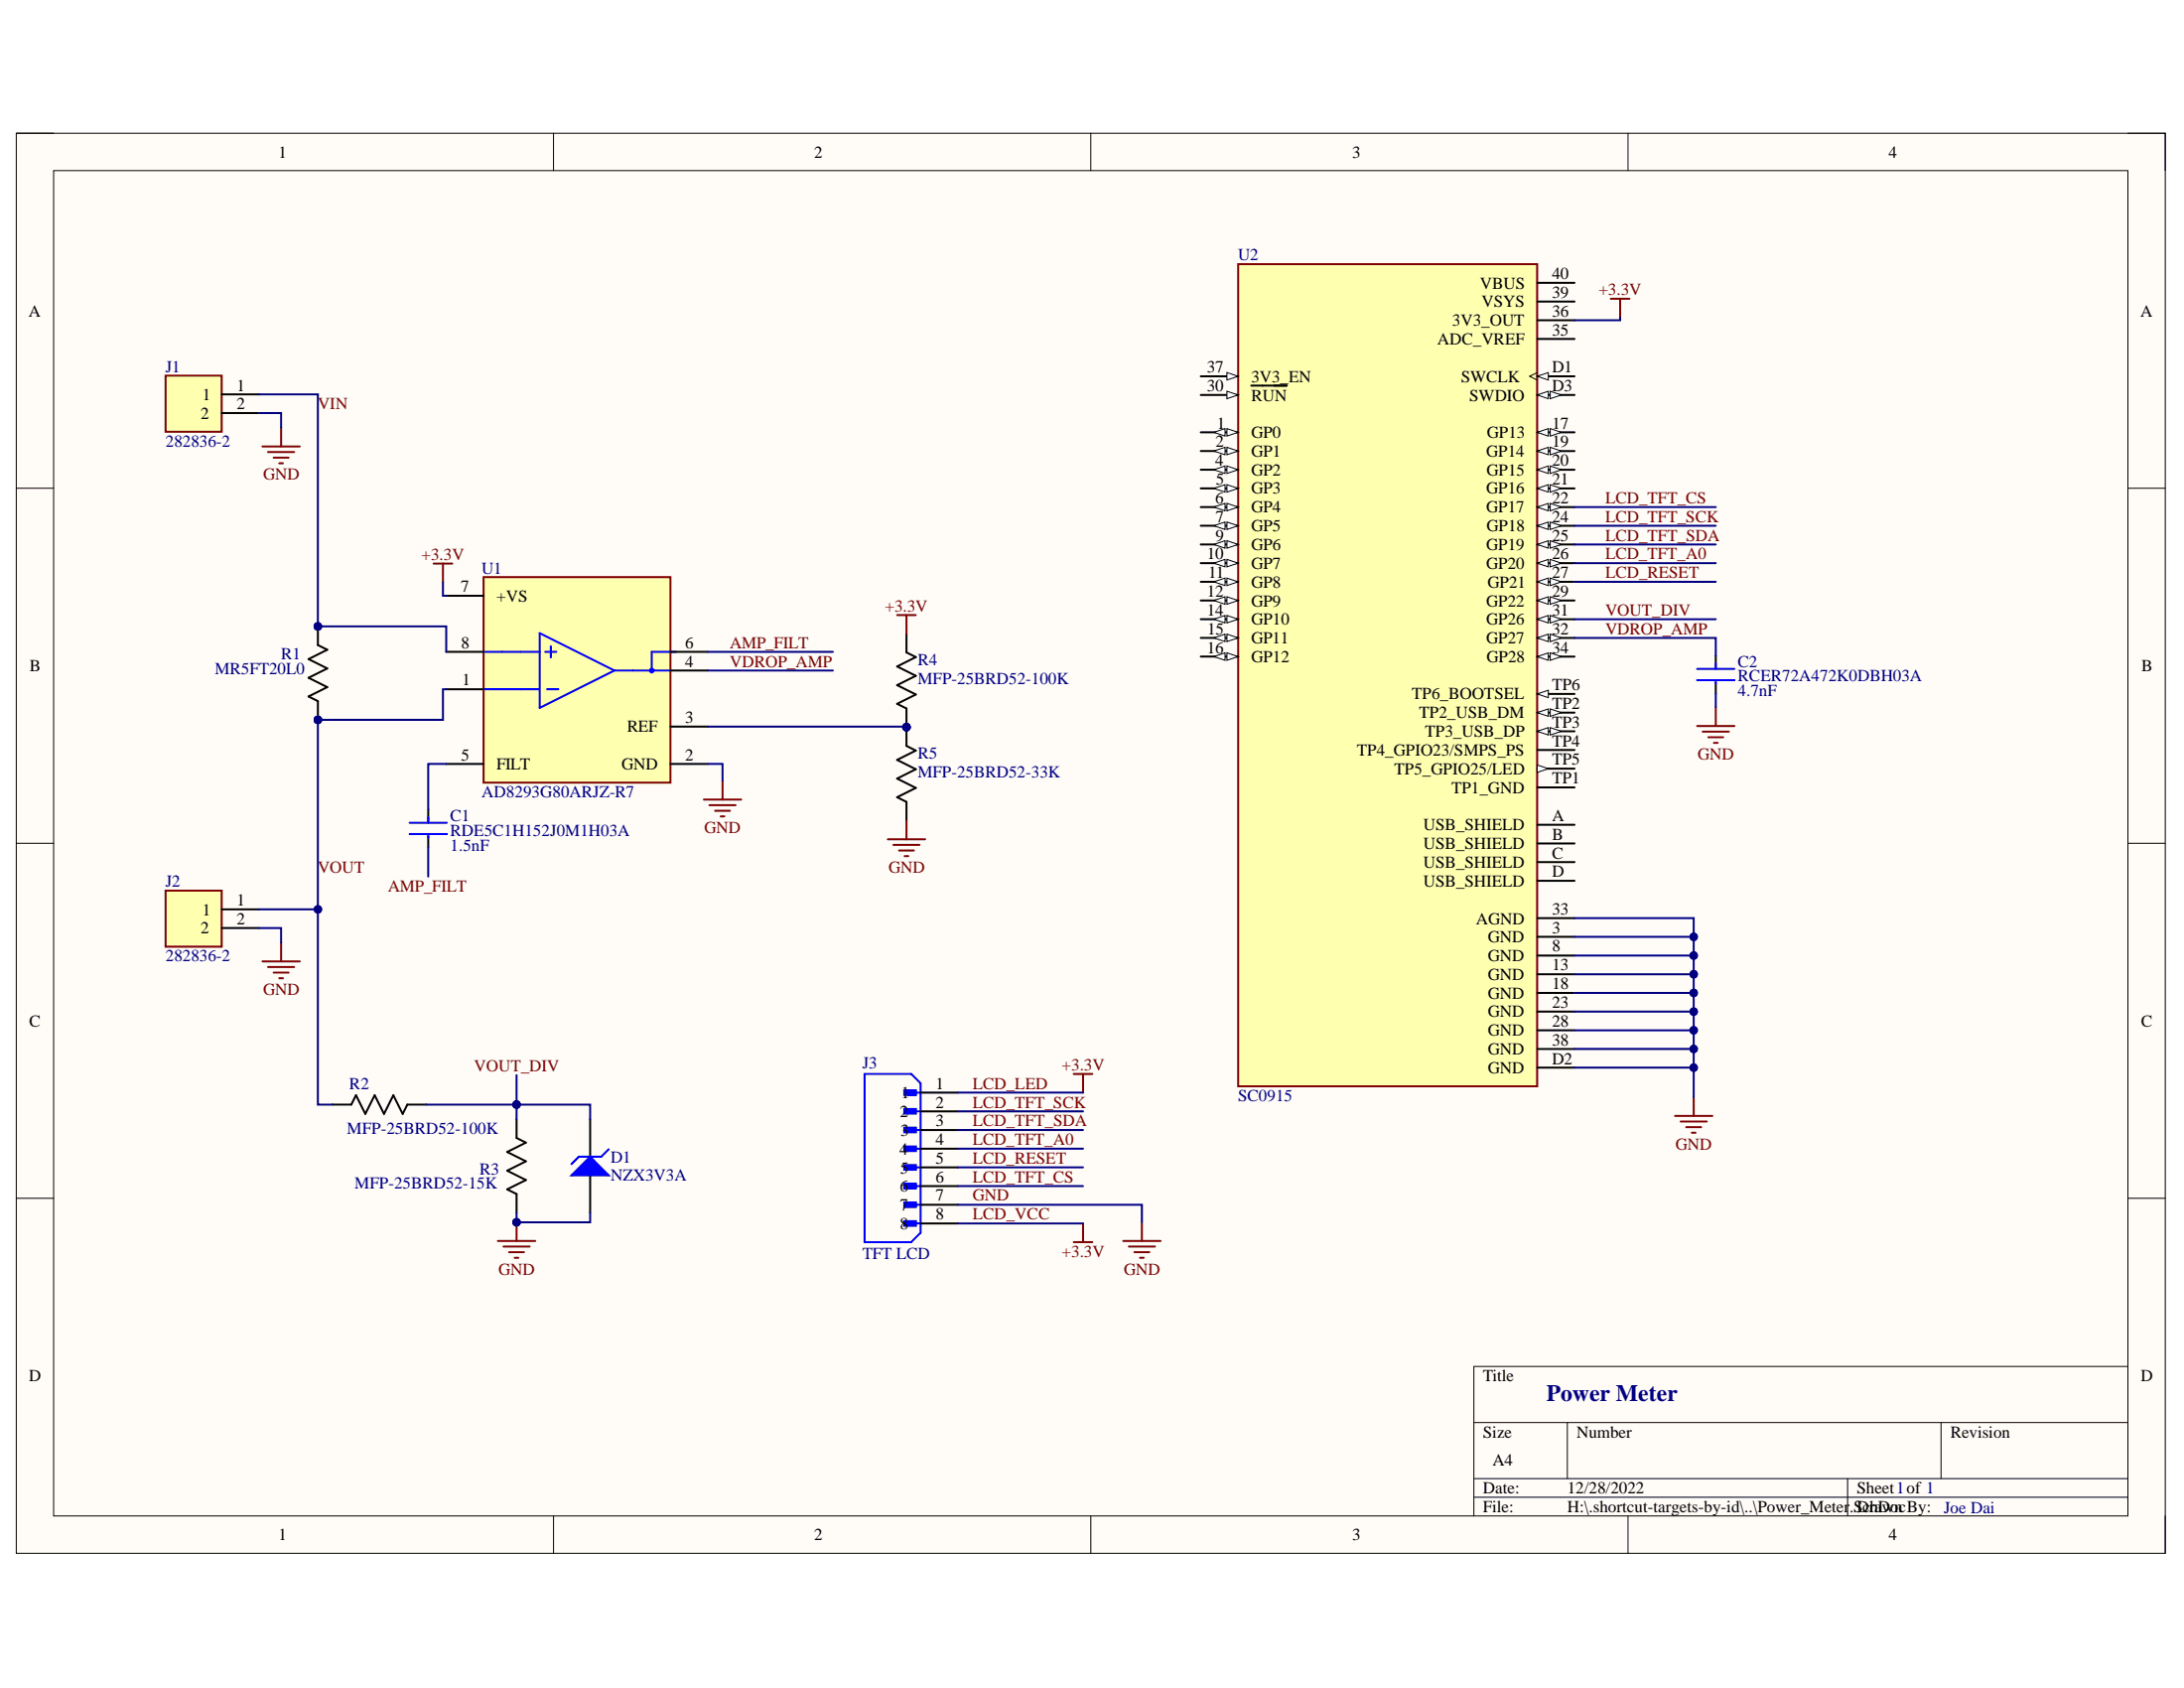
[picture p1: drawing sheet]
# Altium project Power_Meter.PrjPcb
1 sheet, 13 parts. Net scope: global (net labels, ports and power ports of the same name join across sheets).
Board file: Power_Meter.PcbDoc

## Sheet Power_Meter.SchDoc: Power Meter
size A4; Author: Joe Dai; DrawnBy: Joe Dai; SheetNumber: 1; SheetTotal: 1; SPICEModelCacheBZHZIPIH: <root> / <DocumentId>BZHZIPIH</DocumentId> / </root>

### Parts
C1  RDE5C1H152J0M1H03A  Capacitance: 1.5nF  [FP-RDE0M1-MFG]
C2  RCER72A472K0DBH03A  Capacitance: 4.7nF  [FP-RCE0DB-MFG]
D1  NZX3V3A  [DIOAD820W60L400D200]
J1  282836-2  [TE_282836-2]
J2  282836-2  [TE_282836-2]
J3  TFT LCD  [AMPHENOL_G800LE300018YEU]
R1  MR5FT20L0  [STA_MR5_STP]
R2  MFP-25BRD52-100K  [YAG_MF25_YAG]
R3  MFP-25BRD52-15K  [YAG_MF25_YAG]
R4  MFP-25BRD52-100K  [YAG_MF25_YAG]
R5  MFP-25BRD52-33K  [YAG_MF25_YAG]
U1  AD8293G80ARJZ-R7  [FP-RJ-8-IPC_B]
U2  SC0915  [MODULE_SC0915]

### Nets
GND: C2.2 D1.1(A) J1.2 J2.2 J3.7 R3.1 R5.2 U1.2(GND) U2.3(GND) U2.8(GND) U2.13(GND) U2.18(GND) U2.23(GND) U2.28(GND) U2.33(AGND) U2.34(GP28) U2.38(GND) U2.D2(GND)
LCD_LED: J3.1 J3.8 R4.1 U1.7(+VS) U2.36(3V3_OUT)  [also labelled +3.3V, LCD_VCC]
AMP_FILT: C1.2 U1.6(OUT)
LCD_RESET: J3.5 U2.27(GP21)
LCD_TFT_A0: J3.4 U2.26(GP20)
LCD_TFT_CS: J3.6 U2.22(GP17)
LCD_TFT_SCK: J3.2 U2.24(GP18)
LCD_TFT_SDA: J3.3 U2.25(GP19)
VDROP_AMP: C2.1 U1.4(ADC_OUT) U2.32(GP27)
VIN: J1.1 R1.1 U1.8(+IN)
VOUT: J2.1 R1.2 R2.1 U1.1(-IN)
VOUT_DIV: D1.2(K) R2.2 R3.2 U2.31(GP26)
NetC1_1: C1.1 U1.5(FILT)
NetR4_2: R4.2 R5.1 U1.3(REF)

Not connected (* = marked no-connect by the designer): U2 1(GP0) 2(GP1) 4(GP2) 5(GP3) 6(GP4) 7(GP5) 9(GP6) 10(GP7) 11(GP8) 12(GP9) 14(GP10) 15(GP11) 16(GP12) 17(GP13) 19(GP14) 20(GP15) 21(GP16) 29(GP22) 30(~{RUN}) 35(ADC_VREF) 37(3V3_EN) 39(VSYS) 40(VBUS) A(USB_SHIELD) B(USB_SHIELD) C(USB_SHIELD) D(USB_SHIELD) D1(SWCLK) D3(SWDIO) TP1(TP1_GND) TP2(TP2_USB_DM) TP3(TP3_USB_DP) TP4(TP4_GPIO23/SMPS_PS) TP5(TP5_GPIO25/LED) TP6(TP6_BOOTSEL)

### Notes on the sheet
- Power Meter
- 1
- Joe Dai
